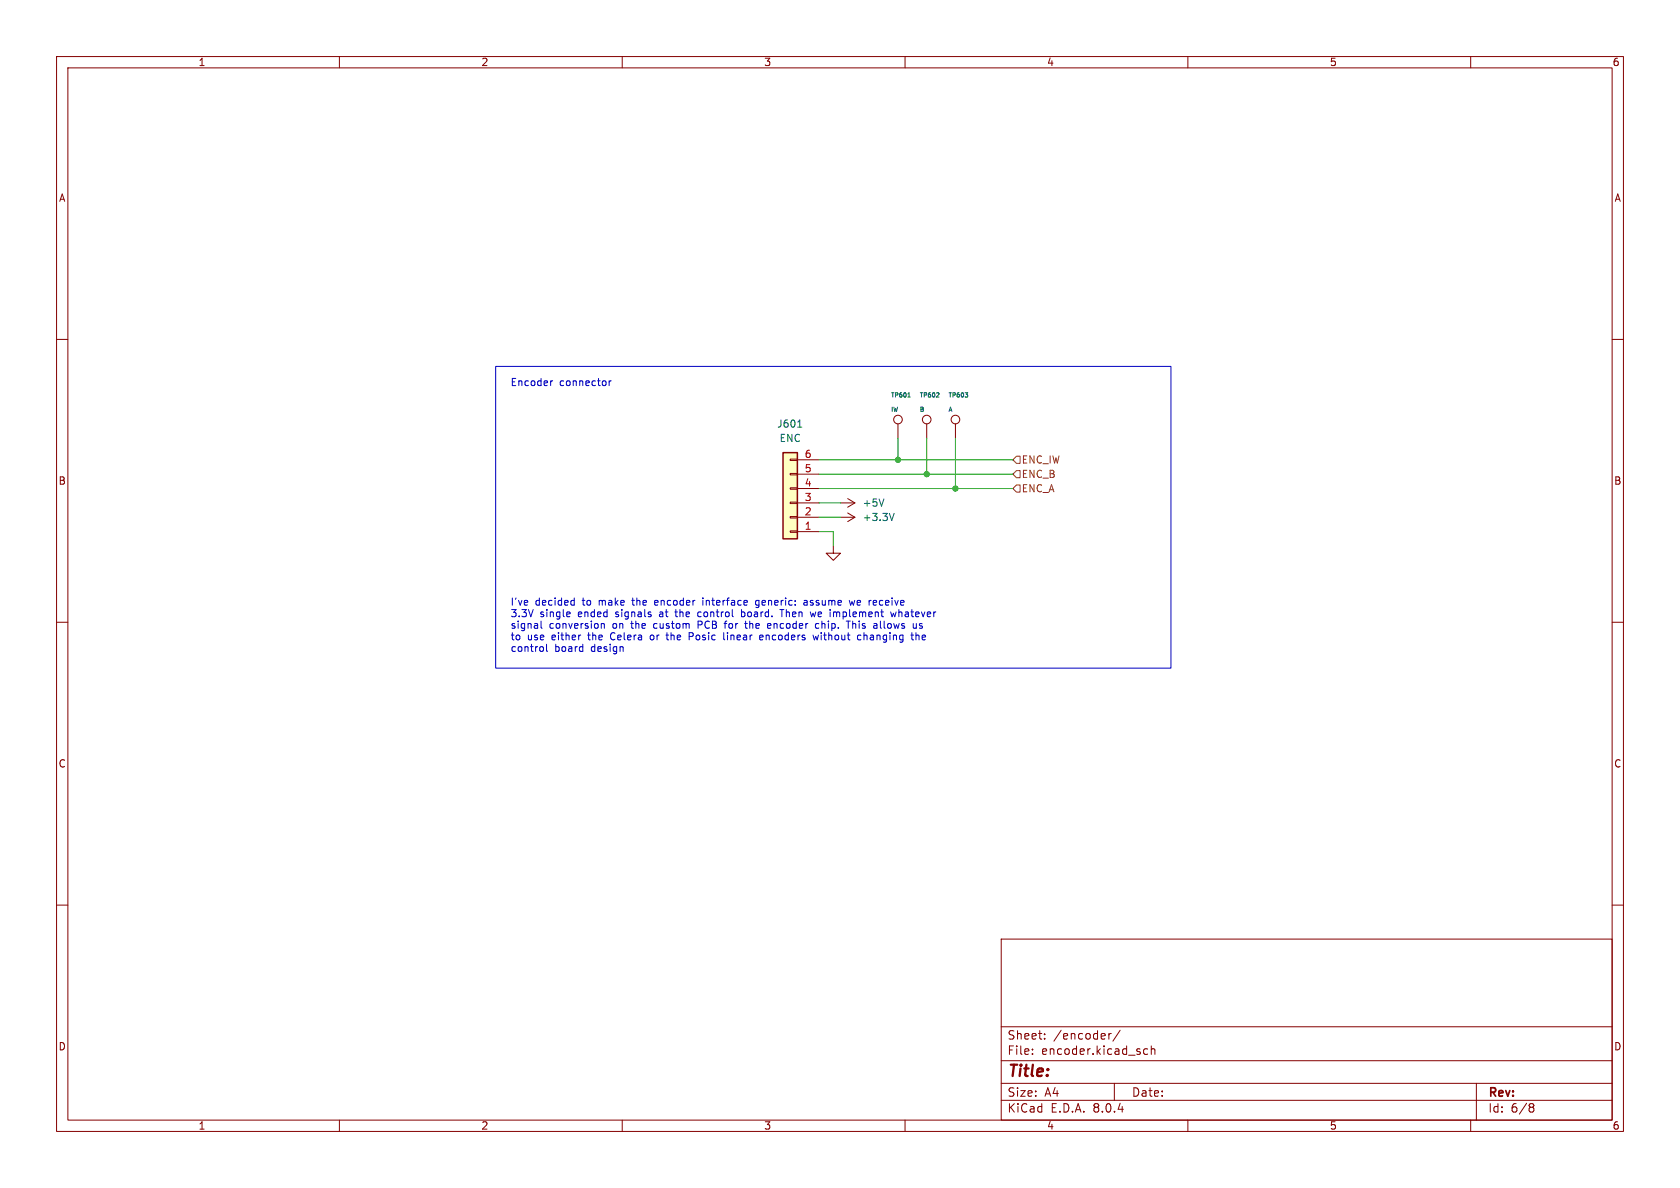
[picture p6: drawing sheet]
<svg xmlns="http://www.w3.org/2000/svg" width="297mm" height="210mm" viewBox="0 0 297 210" stroke-linecap="round" stroke-linejoin="round" font-family="sans-serif">
<g fill="none" stroke="#840000" stroke-width=".18">
<path d="M10 10h277v190h-277zM12 12h273v186h-273zM60 10v2M110 10v2M160 10v2M210 10v2M260 10v2M10 60h2M285 60h2M148.6 91.4h2.5M149.9 90.7l1.2 .7M151.1 91.4l-1.2 .8"/>
<path d="M10 110h2M285 110h2M10 160h2M285 160h2M177 166h108v32h-108zM60 198v2M110 198v2M160 198v2M177 194.5h108M177 191.5h108M177 187.5h108M177 181.5h108"/>
<path d="M182.5 186.3v.1M182.5 185.5v.1M184.7 183.6v.1M184.7 182.8v.1M196 182.7v1M196.5 182.7l-.3 .1-.2 .2M197 191.5v3M198 182.1l-1.3 2M202.9 185.5l-.4-.1-.3 .3v.4l.1 .2h.6M203.5 185.5l.2-.1 .4 .1 .1 .9M203.5 184.9v1.5M210 198v2"/>
<path d="M260 198v2M261 191.5v6.5M270.6 195.1h.3l.3 .3-.3 .3M270.6 195.7h.3M270.9 195.7l.2 .2 .1 .4-.3 .3h-.3"/>
</g>
<path d="M158.1 90.7l-.4 1.3" fill="none" stroke="#006464" stroke-width=".18"/>
<path d="M138.4 80h2.6v15.3h-2.6z" fill="#ffffc2"/>
<g fill="none" stroke="#840000" stroke-width=".18">
<path d="M158.7 74.9v2.6M163.8 74.9v2.6M168.9 74.9v2.6M139.7 81.2h1.3v.2h-1.3zM139.7 83.7h1.3v.2h-1.3zM139.7 86.2h1.3v.3h-1.3zM139.7 88.8h1.3v.2h-1.3zM139.7 91.3h1.3v.3h-1.3zM139.7 93.9h1.3v.2h-1.3zM141 94h3.8M141 91.4h3.8M141 88.9h3.8"/>
<path d="M141 86.4h3.8M141 83.8h3.8M141 81.3h3.8M147.3 96.5v1.3h1.3l-1.3 1.3-1.3-1.3h1.3M148.6 88.9h2.5M149.9 88.1l1.2 .8M151.1 88.9l-1.2 .8"/>
<circle cx="158.7" cy="74.2" r=".76"/>
<circle cx="163.8" cy="74.2" r=".76"/>
<circle cx="168.9" cy="74.2" r=".76"/>
</g>
<path d="M138.4 80h2.6v15.3h-2.6z" fill="none" stroke="#840000" stroke-width=".25"/>
<path d="M141 75.5h.8M160.5 70.2h.4M160.6 69.5l.1-.1v.8M165.9 69.4l.1 .2v.2l-.5 .4h.5M170.6 69.4h.5l-.3 .3M171 69.8v.4M156.3 88.2l-.5 1.3" fill="none" stroke="#006464" stroke-width=".18"/>
<path d="M179.7 83.2h.6v1.3h-.6l-.6-.7zM179.7 85.7h.6v1.3h-.6l-.6-.6zM179.7 80.6h.6v1.3h-.6l-.6-.6z" fill="none" stroke="#725600" stroke-width=".18"/>
<g fill="none" stroke="#0000c2" stroke-width=".18">
<path d="M87.6 64.8h119.4v53.3h-119.4zM97.7 67.3l-.4 .3M107.7 67.3v.9M108 67.3l-.3 .3M95.7 109.8v1.1l.1 .2M96 114.4l.1 .2-.1 .5M96.6 113.9v1.1l.2 .2M100.6 108.2l.2 .3-.6 .1M100.7 109h-.1M101.2 106.1l.3 .1M101.5 105.7v1.3M101.5 106.9l-.3 .1"/>
<path d="M106.3 110.2v.9M106.3 110.3l.2-.1 .3 .1v.8M115.1 112.3l-.2 .2 .2 .6M115.9 106.1l-.2 .2v.5l.2 .2M116.3 106.4l-.6 .2M117.7 112.3h.5M117.9 111.8v1.1l.3 .2M119.3 108.2h.5M119.5 107.8v1.2M122.4 111.9l-.6-.1v1.3M122.4 112.4l-.6 .1M123.4 110.5h.5"/>
<path d="M123.8 108.2h-.3l-.1 .2v.5l.4 .1M123.9 109.8h-.5v1.3M124.3 105.7v.1M124.3 106.1v.9M127.9 111.8v1.1l.2 .2M128 110.2h.5M128.4 109.8l-.2 .2M128.6 111.8v.2M128.6 112.3v.8M131.1 108.2h.4l.1 .1M131.1 107.8v1.2M131.6 108.9l-.1 .1h-.4"/>
<path d="M131.6 110.2h.5M131.8 109.8v1.1l.3 .2M134.1 107.3h.1M134.2 106.2l-.4-.1-.2 .3 .1 .5h.5M134.3 112.7l.6-.1-.1-.3h-.3l-.2 .1 .1 .7h.4M135.7 110.3l.4-.1 .2 .3-.6 .1M135.7 111h.5M138.2 107.8v1.2M142.2 106.2h.4l.1 .8M142.7 106.4l-.4 .1-.2 .2 .2 .3 .4-.1M143.7 112.3l.3 .8 .2-.6 .3 .6 .2-.8M144.2 108.2l-.2 .8-.3-.6"/>
<path d="M144.8 110.3l-.4-.1-.2 .3 .1 .5h.5M147.5 108.2l.4 .2M150 109.8v1.3M150.1 106.1l.3 .9 .2-.6 .3 .6 .2-.9M150.7 109.8v1.3M150.9 110.2l-.2 .1M151.7 113l.1 .1h.4M152.2 112.3h-.4l-.1 .1M152.7 111.8v1.3M153.1 112.3l-.4 .1M154.4 106.9l.4 .1M154.8 106.1l-.4 .1"/>
<path d="M155 106.4l-.6 .2M155.6 109.8v1.1l.2 .2M157.5 108.2l.2 .8 .2-.6 .3 .6 .2-.8M161 112.3h.5M161.2 111.8v1.1l.3 .2M161.9 112.4l.2-.1h.3l.1 .8M161.9 111.8v1.3M162 110.9l-.4 .2M162 110.2v.9M163 110.3l-.3-.1-.2 .2 .1 .2 .4 .1v.3h-.5"/>
</g>
<path d="M158.7 77.5v3.8M163.8 77.5v6.3M168.9 77.5v8.9M144.8 86.4h34.3M144.8 81.3h34.3M144.8 83.8h34.3M144.8 88.9h3.8M144.8 94h2.5v2.5M144.8 91.4h3.8" fill="none" stroke="#009600" stroke-width=".18"/>
<g fill="#009600" stroke="#009600" stroke-width=".18">
<circle cx="163.8" cy="83.8" r=".46"/>
<circle cx="168.9" cy="86.4" r=".46"/>
<circle cx="158.7" cy="81.3" r=".46"/>
</g>
<text font-size="2.8" fill="#840000" x="178" y="190.9">Title:</text>
<g font-size="2.1" fill="#840000">
<text x="178" y="184">Sheet:</text>
<text x="186.2" y="184">/encoder/</text>
<text x="178" y="186.7">File:</text>
<text x="184.1" y="186.7">encoder.kicad_sch</text>
<text x="178" y="196.9">KiCad</text>
<text x="178" y="194.1">Size:</text>
<text x="184.7" y="194.1">A4</text>
<text x="185.7" y="196.9">E.D.A.</text>
<text x="193.3" y="196.9">8.0.4</text>
<text x="200" y="194.1">Date:</text>
<text x="263" y="194.3">Rev:</text>
<text x="263" y="196.9">Id:</text>
<text x="267.1" y="196.9">6/8</text>
</g>
<g font-size="1.8" fill="#840000">
<text x="35" y="11.9">1</text>
<text x="85" y="11.9">2</text>
<text x="135" y="11.9">3</text>
<text x="185" y="11.9">4</text>
<text x="235" y="11.9">5</text>
<text x="285" y="11.9">6</text>
<text x="10.3" y="35.9">A</text>
<text x="285.3" y="35.9">A</text>
<text x="10.3" y="85.9">B</text>
<text x="285.3" y="85.9">B</text>
<text x="10.3" y="135.9">C</text>
<text x="285.3" y="135.9">C</text>
<text x="10.3" y="185.9">D</text>
<text x="285.3" y="185.9">D</text>
<text x="35" y="199.9">1</text>
<text x="85" y="199.9">2</text>
<text x="135" y="199.9">3</text>
<text x="185" y="199.9">4</text>
<text x="235" y="199.9">5</text>
<text x="285" y="199.9">6</text>
</g>
<g font-size="1.8" fill="#0000c2">
<text x="90.2" y="68.3">Encoder</text>
<text x="98.9" y="68.3">connector</text>
<text x="90.2" y="107.1">I've</text>
<text x="94.6" y="107.1">decided</text>
<text x="103.1" y="107.1">to</text>
<text x="106.1" y="107.1">make</text>
<text x="112.3" y="107.1">the</text>
<text x="116.4" y="107.1">encoder</text>
<text x="125.1" y="107.1">interface</text>
<text x="134.7" y="107.1">generic:</text>
<text x="143.4" y="107.1">assume</text>
<text x="151.7" y="107.1">we</text>
<text x="155.3" y="107.1">receive</text>
<text x="90.2" y="109.2">3.3V</text>
<text x="90.2" y="111.2">signal</text>
<text x="90.2" y="113.3">to</text>
<text x="93.2" y="113.3">use</text>
<text x="95.5" y="109.2">single</text>
<text x="97.1" y="111.2">conversion</text>
<text x="97.7" y="113.3">either</text>
<text x="102.3" y="109.2">ended</text>
<text x="104.3" y="113.3">the</text>
<text x="108.4" y="113.3">Celera</text>
<text x="108.4" y="111.2">on</text>
<text x="109.1" y="109.2">signals</text>
<text x="111.9" y="111.2">the</text>
<text x="115.6" y="113.3">or</text>
<text x="116" y="111.2">custom</text>
<text x="117" y="109.2">at</text>
<text x="118.7" y="113.3">the</text>
<text x="120.1" y="109.2">the</text>
<text x="122.9" y="113.3">Posic</text>
<text x="124" y="111.2">PCB</text>
<text x="124.2" y="109.2">control</text>
<text x="129" y="111.2">for</text>
<text x="129.2" y="113.3">linear</text>
<text x="132.1" y="109.2">board.</text>
<text x="132.8" y="111.2">the</text>
<text x="135.8" y="113.3">encoders</text>
<text x="137" y="111.2">encoder</text>
<text x="139.3" y="109.2">Then</text>
<text x="144.8" y="109.2">we</text>
<text x="145.5" y="113.3">without</text>
<text x="145.6" y="111.2">chip.</text>
<text x="148.4" y="109.2">implement</text>
<text x="151.4" y="111.2">This</text>
<text x="153.5" y="113.3">changing</text>
<text x="156.3" y="111.2">allows</text>
<text x="159.4" y="109.2">whatever</text>
<text x="163.2" y="113.3">the</text>
<text x="90.2" y="115.3">control</text>
<text x="98.1" y="115.3">board</text>
<text x="104.6" y="115.3">design</text>
</g>
<g font-size="1.8" fill="#006464">
<text x="137.3" y="75.8">J601</text>
<text x="137.7" y="78.3">ENC</text>
<text x="152.4" y="89.8">+5V</text>
<text x="152.4" y="92.3">+3.3V</text>
</g>
<g font-size="1.8" fill="#a90000">
<text x="142.2" y="83.6">5</text>
<text x="142.2" y="81">6</text>
<text x="142.2" y="88.6">3</text>
<text x="142.2" y="86.1">4</text>
<text x="142.2" y="93.7">1</text>
<text x="142.2" y="91.2">2</text>
</g>
<g font-size="1.8" fill="#725600">
<text x="180.5" y="82.1">ENC_IW</text>
<text x="180.5" y="84.7">ENC_B</text>
<text x="180.5" y="87.2">ENC_A</text>
</g>
<g font-size="1.1" fill="#006464">
<text x="157.4" y="70.5">TP601</text>
<text x="162.5" y="70.5">TP602</text>
<text x="167.6" y="70.5">TP603</text>
<text x="157.4" y="73">IW</text>
<text x="162.5" y="73">B</text>
<text x="167.6" y="73">A</text>
</g>
</svg>
